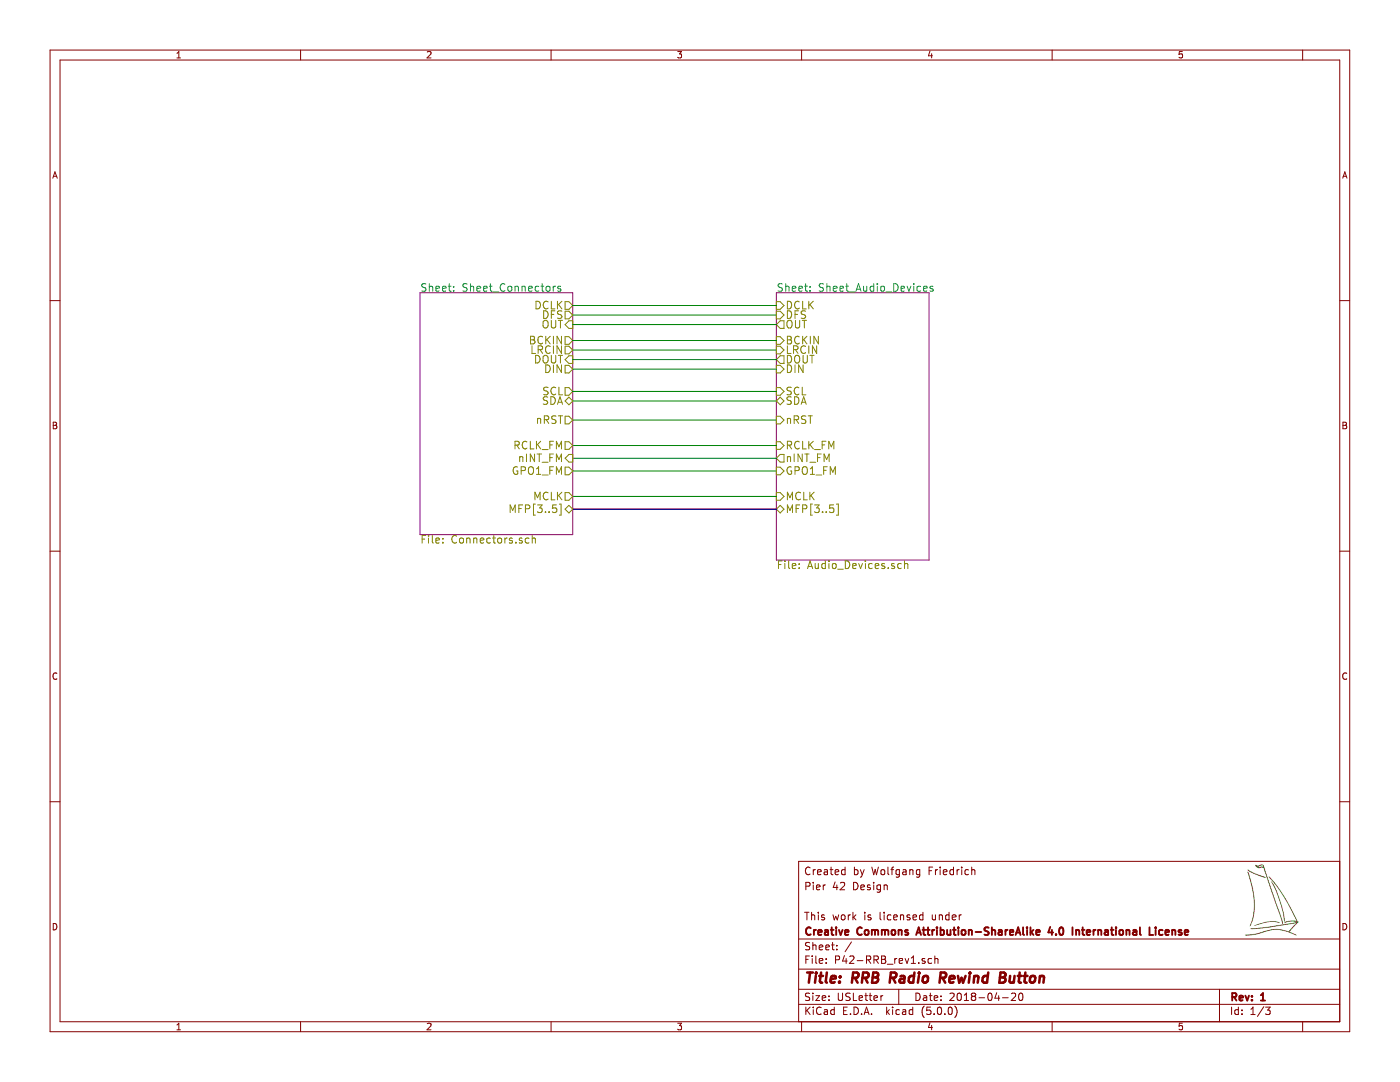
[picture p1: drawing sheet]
EESchema Schematic File Version 4
LIBS:P42-RRB_rev1-cache
EELAYER 26 0
EELAYER END
$Descr USLetter 11000 8500
encoding utf-8
Sheet 1 3
Title "RRB Radio Rewind Button"
Date "2018-04-20"
Rev "1"
Comp "Creative Commons Attribution-ShareAlike 4.0 International License"
Comment1 "This work is licensed under"
Comment2 ""
Comment3 "Pier 42 Design"
Comment4 "Created by Wolfgang Friedrich"
$EndDescr
$Sheet
S 6100 2300 1200 2100
U 5AD69680
F0 "Sheet_Audio_Devices" 60
F1 "Audio_Devices.sch" 60
F2 "DCLK" I L 6100 2400 60 
F3 "SCL" I L 6100 3075 60 
F4 "BCKIN" I L 6100 2675 60 
F5 "nINT_FM" O L 6100 3600 60 
F6 "GPO1_FM" I L 6100 3700 60 
F7 "nRST" I L 6100 3300 60 
F8 "RCLK_FM" I L 6100 3500 60 
F9 "MCLK" I L 6100 3900 60 
F10 "MFP[3..5]" B L 6100 4000 60 
F11 "SDA" B L 6100 3150 60 
F12 "DFS" I L 6100 2475 60 
F13 "OUT" O L 6100 2550 60 
F14 "LRCIN" I L 6100 2750 60 
F15 "DOUT" O L 6100 2825 60 
F16 "DIN" I L 6100 2900 60 
$EndSheet
Wire Wire Line
	6100 3500 4500 3500
Wire Wire Line
	6100 3600 4500 3600
Wire Wire Line
	6100 3700 4500 3700
Wire Wire Line
	6100 3900 4500 3900
Wire Wire Line
	6100 3300 4500 3300
Wire Bus Line
	4500 4000 6100 4000
$Sheet
S 3300 2300 1200 1900
U 5AD69649
F0 "Sheet_Connectors" 60
F1 "Connectors.sch" 60
F2 "DCLK" O R 4500 2400 60 
F3 "SCL" O R 4500 3075 60 
F4 "BCKIN" O R 4500 2675 60 
F5 "nRST" O R 4500 3300 60 
F6 "RCLK_FM" O R 4500 3500 60 
F7 "nINT_FM" I R 4500 3600 60 
F8 "GPO1_FM" O R 4500 3700 60 
F9 "MCLK" O R 4500 3900 60 
F10 "MFP[3..5]" B R 4500 4000 60 
F11 "SDA" B R 4500 3150 60 
F12 "DFS" O R 4500 2475 60 
F13 "OUT" I R 4500 2550 60 
F14 "LRCIN" O R 4500 2750 60 
F15 "DOUT" I R 4500 2825 60 
F16 "DIN" O R 4500 2900 60 
$EndSheet
Wire Wire Line
	4500 3075 6100 3075
Wire Wire Line
	6100 3150 4500 3150
Wire Wire Line
	4500 2400 6100 2400
Wire Wire Line
	4500 2475 6100 2475
Wire Wire Line
	4500 2550 6100 2550
Wire Wire Line
	6100 2675 4500 2675
Wire Wire Line
	6100 2750 4500 2750
Wire Wire Line
	6100 2825 4500 2825
Wire Wire Line
	6100 2900 4500 2900
$EndSCHEMATC
